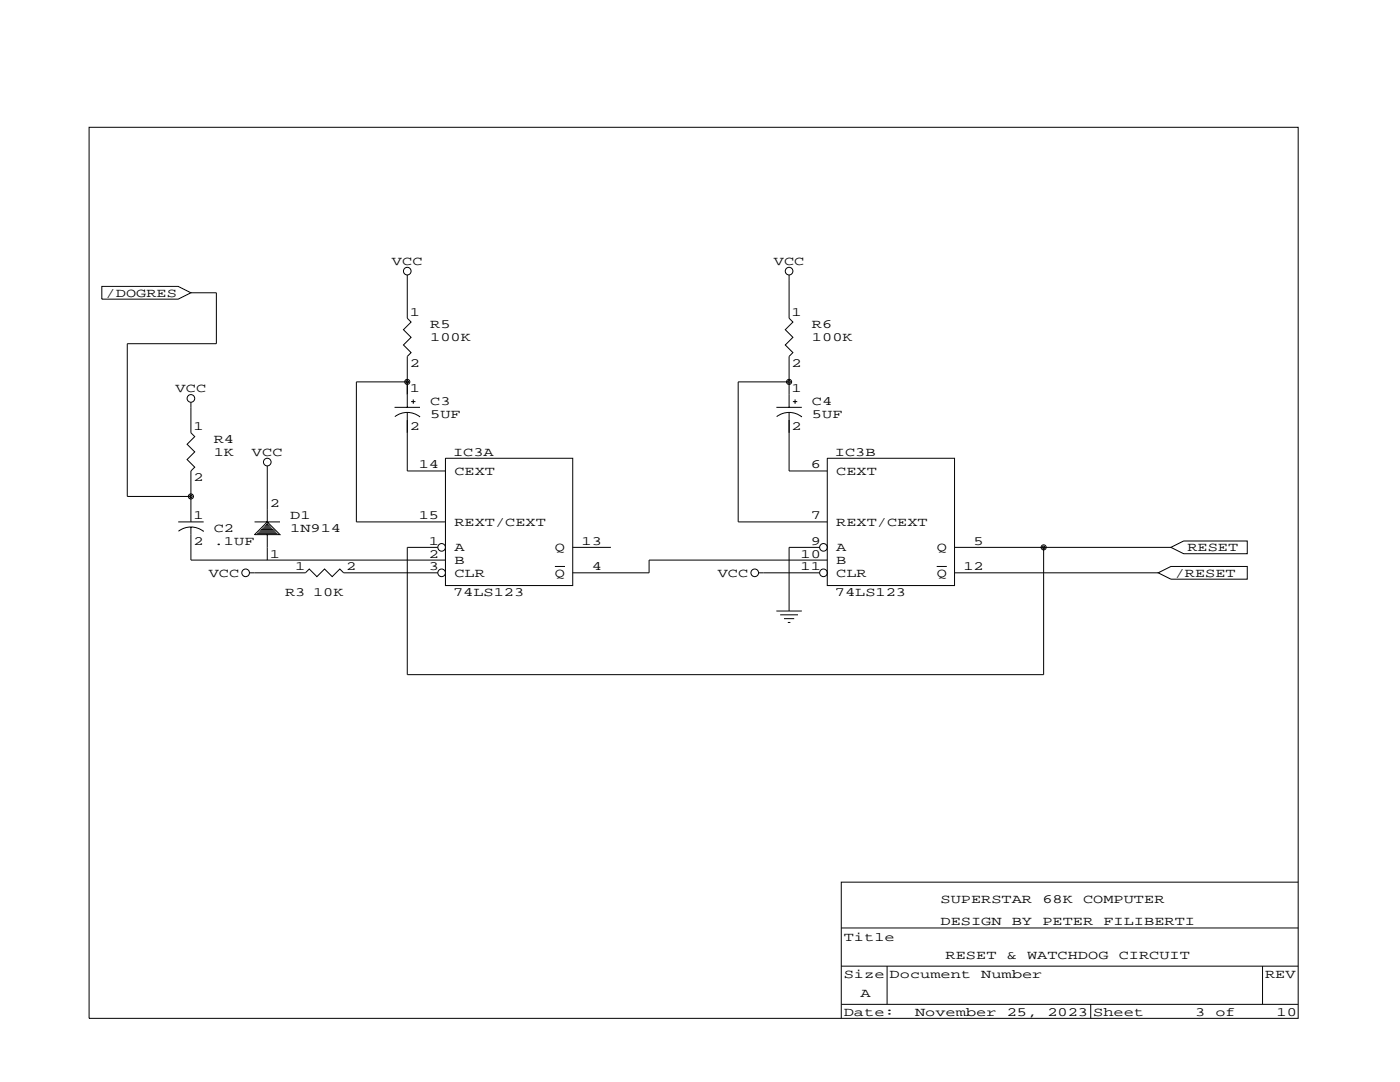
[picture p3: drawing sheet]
<svg xmlns="http://www.w3.org/2000/svg" width="279mm" height="216mm" viewBox="0 0 279 216" stroke-linecap="round" stroke-linejoin="round" font-family="sans-serif">
<g fill="none" stroke="#000" stroke-width=".2">
<path d="M17.8 25.4h241.3v177.8h-241.3zM20.3 57.2h15.3l2.5 1.2-2.5 1.3h-15.3zM38.1 58.4h5.1v10.2h-17.8v30.5h12.7M81.3 54.9v8.6l.7 .8-1.5 1.5 1.5 1.5-1.5 1.5 1.5 1.6-.7 .7v10.2M157.5 54.9v8.6l.7 .8-1.5 1.5 1.5 1.5-1.5 1.5 1.5 1.6-.7 .7v10.2M81.3 76.2h-10.2v27.9h17.8M82.5 79.7v.9M157.5 76.2h-10.2v27.9h17.8M158.7 79.7v.9M38.1 80.3v6.1l.8 .7-1.6 1.5 1.6 1.6-1.6 1.5 1.6 1.5-.8 .8v10.1M53.3 93v11.1M78.7 81.3h5.1"/>
<path d="M81.3 82.3l1 .1 1.5 .7M81.3 82.3l-1.6 .3-.9 .5M81.3 82.3v11.7h7.6M82 80.1h.9M88.9 91.4h25.4v25.4h-25.4zM154.9 81.3h5.1M157.5 82.3l1 .1 1.5 .7M157.5 82.3l-1.6 .3-.9 .5M157.5 82.3v11.7h7.6M158.2 80.1h.9M165.1 91.4h25.4v25.4h-25.4zM35.6 104.1h5"/>
<path d="M38.1 105.2l1.1 .1 1.4 .6M38.1 105.2l-1.6 .3-.9 .5M38.1 105.2v6.6h50.8M49.8 114.3h11.2l.7-.8 1.5 1.6 1.6-1.6 1.5 1.6 1.5-1.6 .8 .8h18.8M50.8 104.1h5.1M51.3 106.4h4.1M51.6 106.2h3.5M51.8 105.9h3.1M52.1 105.7h2.5M52.3 105.4h2.1M52.6 105.2h1.5M52.8 104.9h1"/>
<path d="M53.1 104.6h.5M53.3 104.1l2.6 2.6h-5.1zM53.3 104.4h.1M53.3 106.7v5.1M87.4 109.2h-6.1v25.4h127v-25.4M110.7 113h2.1M114.3 109.2h7.6M151.4 114.3h12.2M163.6 109.2h-6.1v12.7M165.1 111.8h-35.6v2.5h-15.2M186.9 113h2.1M190.5 114.3h40.6"/>
<path d="M190.5 109.2h43.2M231.1 114.3l2.6-1.3h15.2v2.6h-15.2zM233.7 109.2l2.5-1.2h12.7v2.5h-12.7zM154.9 121.9h5.1M155.7 122.7h3.6M156.5 123.4h2M157.2 124.2h.5M259.1 176h-91.2v27.2M167.9 192.8h91.2M167.9 185.2h91.2M177 192.8v7.6M252 192.8v7.6"/>
<path d="M167.9 200.4h91.2M217.7 200.4v2.8"/>
<circle cx="81.3" cy="54.1" r=".76"/>
<circle cx="157.5" cy="54.1" r=".76"/>
<circle cx="38.1" cy="79.5" r=".76"/>
<circle cx="81.3" cy="76.2" r=".51"/>
<circle cx="81.3" cy="76.2" r=".25"/>
<circle cx="157.5" cy="76.2" r=".51"/>
<circle cx="157.5" cy="76.2" r=".25"/>
<circle cx="38.1" cy="99.1" r=".51"/>
<circle cx="38.1" cy="99.1" r=".25"/>
<circle cx="53.3" cy="92.2" r=".76"/>
<circle cx="49" cy="114.3" r=".76"/>
<circle cx="88.1" cy="109.2" r=".76"/>
<circle cx="88.1" cy="114.3" r=".76"/>
<circle cx="150.6" cy="114.3" r=".76"/>
<circle cx="164.3" cy="109.2" r=".76"/>
<circle cx="164.3" cy="114.3" r=".76"/>
<circle cx="208.3" cy="109.2" r=".51"/>
<circle cx="208.3" cy="109.2" r=".25"/>
</g>
<g font-size="2.5">
<text x="78.2" y="52.8">VCC</text>
<text x="154.4" y="52.8">VCC</text>
<text x="21.1" y="59.2">/DOGRES</text>
<text x="81.8" y="63">1</text>
<text x="85.9" y="65.5">R5</text>
<text x="158" y="63">1</text>
<text x="162.1" y="65.5">R6</text>
<text x="85.9" y="68.1">100K</text>
<text x="162.1" y="68.1">100K</text>
<text x="81.8" y="73.2">2</text>
<text x="158" y="73.2">2</text>
<text x="35.1" y="78.2">VCC</text>
<text x="81.8" y="78.2">1</text>
<text x="85.9" y="80.8">C3</text>
<text x="85.9" y="83.3">5UF</text>
<text x="158" y="78.2">1</text>
<text x="162.1" y="80.8">C4</text>
<text x="162.1" y="83.3">5UF</text>
<text x="38.6" y="85.9">1</text>
<text x="42.7" y="88.4">R4</text>
<text x="81.8" y="85.9">2</text>
<text x="158" y="85.9">2</text>
<text x="42.7" y="90.9">1K</text>
<text x="50.3" y="90.9">VCC</text>
<text x="83.6" y="93.5">14</text>
<text x="90.4" y="90.9">IC3A</text>
<text x="90.7" y="94.7">CEXT</text>
<text x="161.8" y="93.5">6</text>
<text x="166.6" y="90.9">IC3B</text>
<text x="166.9" y="94.7">CEXT</text>
<text x="38.6" y="96">2</text>
<text x="53.8" y="101.1">2</text>
<text x="38.6" y="103.6">1</text>
<text x="42.7" y="106.2">C2</text>
<text x="57.9" y="103.6">D1</text>
<text x="57.9" y="106.2">1N914</text>
<text x="83.6" y="103.6">15</text>
<text x="90.7" y="104.9">REXT/CEXT</text>
<text x="161.8" y="103.6">7</text>
<text x="166.9" y="104.9">REXT/CEXT</text>
<text x="38.6" y="108.7">2</text>
<text x="42.7" y="108.7">.1UF</text>
<text x="53.8" y="111.3">1</text>
<text x="58.9" y="113.8">1</text>
<text x="69.1" y="113.8">2</text>
<text x="85.6" y="108.7">1</text>
<text x="85.6" y="111.3">2</text>
<text x="85.6" y="113.8">3</text>
<text x="90.7" y="110">A</text>
<text x="90.7" y="112.5">B</text>
<text x="110.7" y="110">Q</text>
<text x="116.1" y="108.7">13</text>
<text x="118.1" y="113.8">4</text>
<text x="159.8" y="111.3">10</text>
<text x="159.8" y="113.8">11</text>
<text x="161.8" y="108.7">9</text>
<text x="166.9" y="110">A</text>
<text x="166.9" y="112.5">B</text>
<text x="186.9" y="110">Q</text>
<text x="192.3" y="113.8">12</text>
<text x="194.3" y="108.7">5</text>
<text x="237" y="110">RESET</text>
<text x="41.7" y="115.1">VCC</text>
<text x="56.9" y="118.9">R3 10K</text>
<text x="90.4" y="118.9">74LS123</text>
<text x="90.7" y="115.1">CLR</text>
<text x="110.7" y="115.1">Q</text>
<text x="143.3" y="115.1">VCC</text>
<text x="166.6" y="118.9">74LS123</text>
<text x="166.9" y="115.1">CLR</text>
<text x="186.9" y="115.1">Q</text>
<text x="234.4" y="115.1">/RESET</text>
<text x="187.7" y="184.7">DESIGN</text>
<text x="187.7" y="180.1">SUPERSTAR</text>
<text x="201.9" y="184.7">BY</text>
<text x="208" y="184.7">PETER</text>
<text x="208" y="180.1">68K</text>
<text x="216.2" y="180.1">COMPUTER</text>
<text x="220.2" y="184.7">FILIBERTI</text>
<text x="168.4" y="187.7">Title</text>
<text x="188.7" y="191.3">RESET</text>
<text x="200.9" y="191.3">&amp;</text>
<text x="205" y="191.3">WATCHDOG</text>
<text x="223.3" y="191.3">CIRCUIT</text>
<text x="168.4" y="195.1">Size Document</text>
<text x="195.8" y="195.1">Number</text>
<text x="252.5" y="195.1">REV</text>
<text x="168.4" y="202.7">Date:</text>
<text x="171.7" y="198.9">A</text>
<text x="182.6" y="202.7">November</text>
<text x="200.9" y="202.7">25,</text>
<text x="209" y="202.7">2023 Sheet</text>
<text x="238.5" y="202.7">3</text>
<text x="242.6" y="202.7">of</text>
<text x="254.8" y="202.7">10</text>
</g>
</svg>
